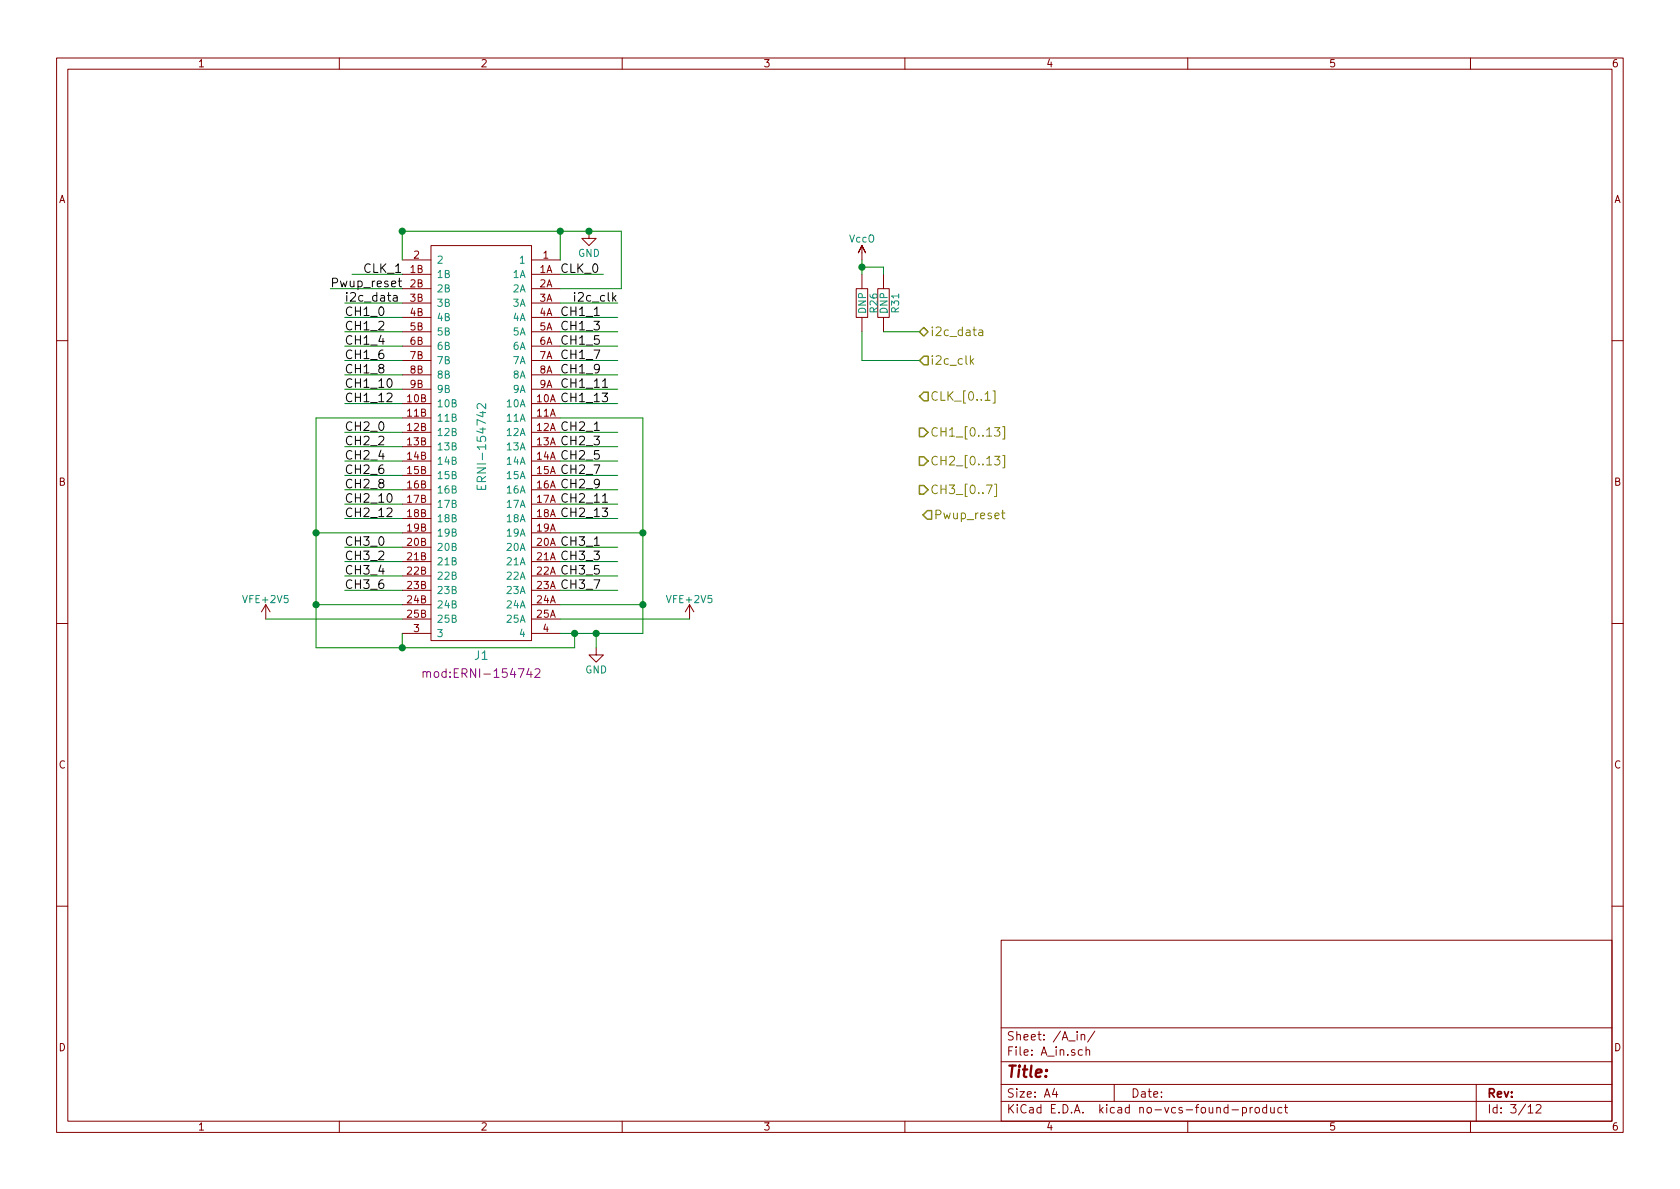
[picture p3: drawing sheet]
<svg xmlns="http://www.w3.org/2000/svg" width="297mm" height="210mm" viewBox="0 0 297 210" stroke-linecap="round" stroke-linejoin="round" font-family="sans-serif">
<g fill="none" stroke="#840000" stroke-width=".18">
<path d="M10 10.3h277v189.9h-277zM12 12.2h273v186.1h-273zM60 10.3v1.9M110 10.3v1.9M160 10.3v1.9M210 10.3v1.9M260 10.3v1.9M71.1 46h5.1M71.1 48.5h5.1M71.1 51h5.1M71.1 53.6h5.1M71.1 56.1h5.1"/>
<path d="M71.1 58.7h5.1M76.2 43.4h17.8v69.9h-17.8zM94 46h5.1M94 48.5h5.1M94 51h5.1M94 53.6h5.1M94 56.1h5.1M94 58.7h5.1M104.1 40.9v1.3h1.3l-1.3 1.2-1.2-1.2h1.2M151.4 51h2v5.1h-2zM152.4 43.4l-.6 1.3 .6-1.3 .6 1.3-.6-1.3v2.6M152.4 48.5v2.5"/>
<path d="M152.4 56.1v2.6M155.2 51h2v5.1h-2zM156.2 48.5v2.5M156.2 56.1v2.6M10 60.2h2M71.1 61.2h5.1M71.1 63.7h5.1M71.1 66.3h5.1M71.1 68.8h5.1M71.1 71.4h5.1M71.1 73.9h5.1M71.1 76.4h5.1"/>
<path d="M71.1 79h5.1M94 61.2h5.1M94 63.7h5.1M94 66.3h5.1M94 68.8h5.1M94 71.4h5.1M94 73.9h5.1M94 76.4h5.1M94 79h5.1M285 60.2h2M71.1 96.8h5.1M71.1 99.3h5.1"/>
<path d="M71.1 81.5h5.1M71.1 84.1h5.1M71.1 86.6h5.1M71.1 89.1h5.1M71.1 91.7h5.1M71.1 94.2h5.1M94 96.8h5.1M94 99.3h5.1M94 81.5h5.1M94 84.1h5.1M94 86.6h5.1M94 89.1h5.1"/>
<path d="M94 91.7h5.1M94 94.2h5.1M10 110.3h2M47 106.9l-.8 1.3M47 106.9v2.6M47 106.9l.8 1.3M71.1 112h5.1M71.1 101.8h5.1M71.1 104.4h5.1M71.1 106.9h5.1M71.1 109.5h5.1M94 112h5.1"/>
<path d="M94 101.8h5.1M94 104.4h5.1M94 106.9h5.1M94 109.5h5.1M105.4 114.5v1.3h1.3l-1.3 1.3-1.3-1.3h1.3M121.9 106.9l-.7 1.3M121.9 106.9v2.6M121.9 106.9l.8 1.3M285 110.3h2M10 160.2h2M177 166.3h108v32h-108zM285 160.2h2"/>
<path d="M60 198.3v1.9M110 198.3v1.9M160 198.3v1.9M177 194.8h108M177 191.8h108M177 187.8h108M177 181.8h108M186.4 192.5l-.3 1h.9M186.8 193v1M191.2 183.1l.2-.2 .3 .1 .1 .9M191.2 182.9v1M191.4 185.7l-.5-.1-.2 .3v.6l.2 .1 .5-.1"/>
<path d="M192 185.7l.2-.1 .4 .1 .1 .9M192 185.1v1.5M193.6 182.3l-1.3 2M197 191.8v3M210 198.3v1.9M217.8 196.3h1.2M219.7 195.9l.4-.1 .3 .3-.1 .6h-.6M219.7 195.8v1.5M221 195.8v1M221.5 195.8l-.5 .3M222 196l.2-.2 .4 .2 .1 .5-.1 .2-.4 .1-.2-.1zM224 195.9l-.5-.1-.3 .3 .1 .6 .2 .1 .5-.1"/>
<path d="M224 195.3v1.5M224.7 195.8v.9l.4 .1 .2-.1M225.3 195.8v1M226.6 195.9l-.4-.1-.3 .3 .1 .6 .2 .1 .4-.1M227.1 195.8h.6M227.3 195.3v1.3l.4 .2M260 198.3v1.9M261 191.8v6.5M270.2 195.8l.4-.5v1.5M270.2 196.8h.8M271.6 195.5l.2-.2h.4l.3 .5-1 1h1"/>
</g>
<path d="M85.9 71.4v.9l-.9-.9h-.2h-.3l-.1 .3v.3l.1 .3M84.4 85.8v.7h1.5v-.7M85.1 86v.5" fill="none" stroke="#008484" stroke-width=".18"/>
<path d="M74.8 118.9l.1-.1a.36 .36 0 0 1 .6 .2v.8M74.8 118.8v1M75.5 119a.35 .35 0 0 1 .3-.3 .35 .35 0 0 1 .3 .3v.8M94.6 118.4l.2-.1h.4l.2 .1 .1 .3-.1 .2-.9 .9h1" fill="none" stroke="#840084" stroke-width=".18"/>
<g fill="none" stroke="#008400" stroke-width=".18">
<path d="M58.4 51h12.7M61 56.1h10.1M61 58.7h10.1M61 53.6h10.1M62.2 48.5h8.9M71.1 46v-5.1h38.8v10.1h-10.8M99.1 40.9v5.1M99.1 48.5h7.6M99.1 56.1h10.1M99.1 58.7h10.1M99.1 53.6h10.1M152.4 58.7v5h10.2"/>
<path d="M152.4 46v2.5M152.4 47.2h3.8v1.3M156.2 58.7h6.4M61 61.2h10.1M61 63.7h10.1M61 66.3h10.1M61 68.8h10.1M61 71.4h10.1M61 76.4h10.1M61 79h10.1M71.1 73.9h-15.2v40.6h45.7v-2.5M99.1 73.9h14.6v38.1h-14.6"/>
<path d="M99.1 61.2h10.1M99.1 63.7h10.1M99.1 66.3h10.1M99.1 68.8h10.1M99.1 71.4h10.1M99.1 76.4h10.1M99.1 79h10.1M55.9 94.2h15.2M61 81.5h10.1M61 84.1h10.1M61 86.6h10.1M61 89.1h10.1"/>
<path d="M61 91.7h10.1M61 96.8h10.1M61 99.3h10.1M99.1 81.5h10.1M99.1 84.1h10.1M99.1 86.6h10.1M99.1 89.1h10.1M99.1 91.7h10.1M99.1 96.8h10.1M99.1 99.3h10.1M99.1 94.2h14.6M47 109.5h24.1"/>
<path d="M55.9 106.9h15.2M61 101.8h10.1M61 104.4h10.1M71.1 112v2.5M99.1 101.8h10.1M99.1 104.4h10.1M99.1 106.9h14.6M99.1 109.5h22.8M105.4 112v2.5"/>
</g>
<g fill="#008400" stroke="#008400" stroke-width=".25">
<circle cx="99.1" cy="40.9" r=".51"/>
<circle cx="101.6" cy="112" r=".51"/>
<circle cx="104.1" cy="40.9" r=".51"/>
<circle cx="105.4" cy="112" r=".51"/>
<circle cx="113.7" cy="94.2" r=".51"/>
<circle cx="113.7" cy="106.9" r=".51"/>
<circle cx="71.1" cy="114.5" r=".51"/>
<circle cx="55.9" cy="94.2" r=".51"/>
<circle cx="55.9" cy="106.9" r=".51"/>
<circle cx="71.1" cy="40.9" r=".51"/>
<circle cx="152.4" cy="47.2" r=".51"/>
</g>
<path d="M69.6 52.3h.6v1M70.2 52.6l-.5 .1a.3 .3 0 0 0-.2 .3 .3 .3 0 0 0 .2 .3l.5-.1M101.6 51.7v.2M106.5 68.5h.9M106.5 88.8h.9" fill="none" stroke="#000" stroke-width=".18"/>
<g fill="none" stroke="#848400" stroke-width=".18">
<path d="M173.1 58.4h.6l.1 1M173.8 58.7l-.5 .1a.3 .3 0 0 0-.3 .3 .3 .3 0 0 0 .3 .3l.5-.1M171.7 63.8l.5 .6M172.2 63.4l-.6 .6M175.6 69.1h.3v2.2h-.3M175.8 75.6h1l-.5 .6 .3 .1 .2 .2-.1 .5-.2 .1h-.5l-.2-.1M177.3 75.5h.3v2.1h-.3M174.4 85.8h1l-.6 1.5M175.8 80.7h1l-.5 .6 .3 .1 .2 .2-.1 .5-.2 .1h-.5l-.2-.1M175.8 85.6h.4v2.2h-.4M177.1 90.7h.6M177.3 80.5h.3v2.2h-.3"/>
<path d="M177.3 90.2v1.3l.4 .2"/>
</g>
<path d="M162.6 58.7l.7-.8 .8 .8-.8 .7zM162.6 75.7h.7l.8 .7-.8 .8h-.7zM163.3 63h.8v1.5h-.8l-.7-.8zM163.3 69.3h.8v1.6h-.8l-.7-.8zM162.6 80.8h.7l.8 .7-.8 .8h-.7zM162.6 85.8h.7l.8 .8-.8 .8h-.7zM163.2 91.1l.8-.8h.7v1.5h-.7z" fill="none" stroke="#848400" stroke-width=".25"/>
<text font-size="2.8" fill="#840000" x="178" y="190.5">Title:</text>
<g font-size="2.1">
<text x="59.2" y="50.8">Pwup_reset</text>
<text x="61" y="53.3">i2c_data</text>
<text x="64.4" y="48.3">CLK_1</text>
<text x="99.1" y="48.3">CLK_0</text>
<text x="102.1" y="53.3">i2c_clk</text>
<text x="61" y="55.9">CH1_0</text>
<text x="61" y="58.4">CH1_2</text>
<text x="99.1" y="55.9">CH1_1</text>
<text x="99.1" y="58.4">CH1_3</text>
<text x="61" y="61">CH1_4</text>
<text x="61" y="63.5">CH1_6</text>
<text x="99.1" y="61">CH1_5</text>
<text x="99.1" y="63.5">CH1_7</text>
<text x="61" y="66">CH1_8</text>
<text x="61" y="68.6">CH1_10</text>
<text x="61" y="71.1">CH1_12</text>
<text x="99.1" y="66">CH1_9</text>
<text x="99.1" y="68.6">CH1_11</text>
<text x="99.1" y="71.1">CH1_13</text>
<text x="61" y="76.2">CH2_0</text>
<text x="99.1" y="76.2">CH2_1</text>
<text x="61" y="78.7">CH2_2</text>
<text x="61" y="81.3">CH2_4</text>
<text x="61" y="83.8">CH2_6</text>
<text x="99.1" y="78.7">CH2_3</text>
<text x="99.1" y="81.3">CH2_5</text>
<text x="99.1" y="83.8">CH2_7</text>
<text x="61" y="86.4">CH2_8</text>
<text x="61" y="88.9">CH2_10</text>
<text x="99.1" y="86.4">CH2_9</text>
<text x="99.1" y="88.9">CH2_11</text>
<text x="61" y="91.4">CH2_12</text>
<text x="99.1" y="91.4">CH2_13</text>
<text x="61" y="96.5">CH3_0</text>
<text x="61" y="99.1">CH3_2</text>
<text x="61" y="101.6">CH3_4</text>
<text x="99.1" y="96.5">CH3_1</text>
<text x="99.1" y="99.1">CH3_3</text>
<text x="99.1" y="101.6">CH3_5</text>
<text x="61" y="104.1">CH3_6</text>
<text x="99.1" y="104.1">CH3_7</text>
</g>
<g font-size="2.1" fill="#848400">
<text x="164.5" y="59.4">i2c_data</text>
<text x="164.5" y="64.5">i2c_clk</text>
<text x="164.5" y="70.9">CLK_[0..1]</text>
<text x="164.5" y="77.2">CH1_[0..13]</text>
<text x="164.5" y="82.3">CH2_[0..13]</text>
<text x="164.5" y="87.4">CH3_[0..7]</text>
<text x="165.1" y="91.8">Pwup_reset</text>
</g>
<g font-size="2.1" fill="#008484">
<text x="86" y="85.4" transform="rotate(-90 86 85.4)">ERNI-154742</text>
<text x="83.9" y="116.7">J1</text>
</g>
<text font-size="2.1" fill="#840084" x="76.1" y="119.9">mod:ERNI-154742</text>
<g font-size="2.1" fill="#840000">
<text x="178" y="184">Sheet: /A_in/</text>
<text x="178" y="186.7">File: A_in.sch</text>
<text x="178" y="196.9">KiCad E.D.A. kicad no-vcs-found-product</text>
<text x="178" y="194.1">Size: A4</text>
<text x="200" y="194.1">Date:</text>
<text x="263" y="194.1">Rev:</text>
<text x="263" y="196.9">Id: 3/12</text>
</g>
<g font-size="1.8" fill="#840000">
<text x="35" y="11.9">1</text>
<text x="85" y="11.9">2</text>
<text x="135" y="11.9">3</text>
<text x="185" y="11.9">4</text>
<text x="235" y="11.9">5</text>
<text x="285" y="11.9">6</text>
<text x="10.4" y="35.9">A</text>
<text x="285.4" y="35.9">A</text>
<text x="73.2" y="45.7">2</text>
<text x="96" y="45.7">1</text>
<text x="72.5" y="48.3">1B</text>
<text x="72.5" y="50.8">2B</text>
<text x="72.5" y="53.3">3B</text>
<text x="95.4" y="48.3">1A</text>
<text x="95.4" y="50.8">2A</text>
<text x="95.4" y="53.3">3A</text>
<text x="72.5" y="55.9">4B</text>
<text x="72.5" y="58.4">5B</text>
<text x="95.4" y="55.9">4A</text>
<text x="95.4" y="58.4">5A</text>
<text x="72.5" y="61">6B</text>
<text x="72.5" y="63.5">7B</text>
<text x="95.4" y="61">6A</text>
<text x="95.4" y="63.5">7A</text>
<text x="72" y="71.1">10B</text>
<text x="72.5" y="66">8B</text>
<text x="72.5" y="68.6">9B</text>
<text x="94.9" y="71.1">10A</text>
<text x="95.4" y="66">8A</text>
<text x="95.4" y="68.6">9A</text>
<text x="72" y="73.7">11B</text>
<text x="72" y="76.2">12B</text>
<text x="94.9" y="73.7">11A</text>
<text x="94.9" y="76.2">12A</text>
<text x="72" y="78.7">13B</text>
<text x="72" y="81.3">14B</text>
<text x="72" y="83.8">15B</text>
<text x="94.9" y="78.7">13A</text>
<text x="94.9" y="81.3">14A</text>
<text x="94.9" y="83.8">15A</text>
<text x="10.4" y="85.9">B</text>
<text x="72" y="86.4">16B</text>
<text x="72" y="88.9">17B</text>
<text x="94.9" y="86.4">16A</text>
<text x="94.9" y="88.9">17A</text>
<text x="285.4" y="85.9">B</text>
<text x="72" y="91.4">18B</text>
<text x="72" y="94">19B</text>
<text x="94.9" y="91.4">18A</text>
<text x="94.9" y="94">19A</text>
<text x="72" y="96.5">20B</text>
<text x="72" y="99.1">21B</text>
<text x="72" y="101.6">22B</text>
<text x="94.9" y="96.5">20A</text>
<text x="94.9" y="99.1">21A</text>
<text x="94.9" y="101.6">22A</text>
<text x="72" y="104.1">23B</text>
<text x="72" y="106.7">24B</text>
<text x="94.9" y="104.1">23A</text>
<text x="94.9" y="106.7">24A</text>
<text x="72" y="109.2">25B</text>
<text x="73.2" y="111.8">3</text>
<text x="94.9" y="109.2">25A</text>
<text x="96" y="111.8">4</text>
<text x="10.4" y="135.9">C</text>
<text x="285.4" y="135.9">C</text>
<text x="10.4" y="185.9">D</text>
<text x="285.4" y="185.9">D</text>
<text x="35" y="199.9">1</text>
<text x="85" y="199.9">2</text>
<text x="135" y="199.9">3</text>
<text x="185" y="199.9">4</text>
<text x="235" y="199.9">5</text>
<text x="285" y="199.9">6</text>
</g>
<g font-size="1.8" fill="#008484">
<text x="77.2" y="46.6">2</text>
<text x="92" y="46.6">1</text>
<text x="102.2" y="45.4">GND</text>
<text x="150.1" y="42.9">VccO</text>
<text x="77.2" y="49.1">1B</text>
<text x="77.2" y="51.7">2B</text>
<text x="90.7" y="49.1">1A</text>
<text x="90.7" y="51.7">2A</text>
<text x="77.2" y="54.2">3B</text>
<text x="77.2" y="56.8">4B</text>
<text x="77.2" y="59.3">5B</text>
<text x="90.7" y="54.2">3A</text>
<text x="90.7" y="56.8">4A</text>
<text x="90.7" y="59.3">5A</text>
<text x="153.1" y="55.4" transform="rotate(-90 153.1 55.4)">DNP</text>
<text x="155.1" y="55.2" transform="rotate(-90 155.1 55.2)">R26</text>
<text x="156.9" y="55.4" transform="rotate(-90 156.9 55.4)">DNP</text>
<text x="159" y="55.2" transform="rotate(-90 159 55.2)">R31</text>
<text x="77.2" y="61.8">6B</text>
<text x="77.2" y="64.4">7B</text>
<text x="90.7" y="61.8">6A</text>
<text x="90.7" y="64.4">7A</text>
<text x="77.2" y="66.9">8B</text>
<text x="77.2" y="69.5">9B</text>
<text x="90.7" y="66.9">8A</text>
<text x="90.7" y="69.5">9A</text>
<text x="77.2" y="72">10B</text>
<text x="77.2" y="74.5">11B</text>
<text x="77.2" y="77.1">12B</text>
<text x="89.7" y="72">10A</text>
<text x="89.7" y="74.5">11A</text>
<text x="89.7" y="77.1">12A</text>
<text x="77.2" y="79.6">13B</text>
<text x="77.2" y="82.2">14B</text>
<text x="89.7" y="79.6">13A</text>
<text x="89.7" y="82.2">14A</text>
<text x="77.2" y="84.7">15B</text>
<text x="77.2" y="87.2">16B</text>
<text x="77.2" y="89.8">17B</text>
<text x="89.7" y="84.7">15A</text>
<text x="89.7" y="87.2">16A</text>
<text x="89.7" y="89.8">17A</text>
<text x="77.2" y="92.3">18B</text>
<text x="77.2" y="94.9">19B</text>
<text x="89.7" y="92.3">18A</text>
<text x="89.7" y="94.9">19A</text>
<text x="77.2" y="97.4">20B</text>
<text x="77.2" y="99.9">21B</text>
<text x="89.7" y="97.4">20A</text>
<text x="89.7" y="99.9">21A</text>
<text x="43.2" y="106.6">VFE+2V5</text>
<text x="77.2" y="102.5">22B</text>
<text x="77.2" y="105">23B</text>
<text x="77.2" y="107.6">24B</text>
<text x="89.7" y="102.5">22A</text>
<text x="89.7" y="105">23A</text>
<text x="89.7" y="107.6">24A</text>
<text x="118.1" y="106.6">VFE+2V5</text>
<text x="77.2" y="112.6">3</text>
<text x="77.2" y="110.1">25B</text>
<text x="89.7" y="110.1">25A</text>
<text x="92" y="112.6">4</text>
<text x="103.5" y="119.1">GND</text>
</g>
</svg>
